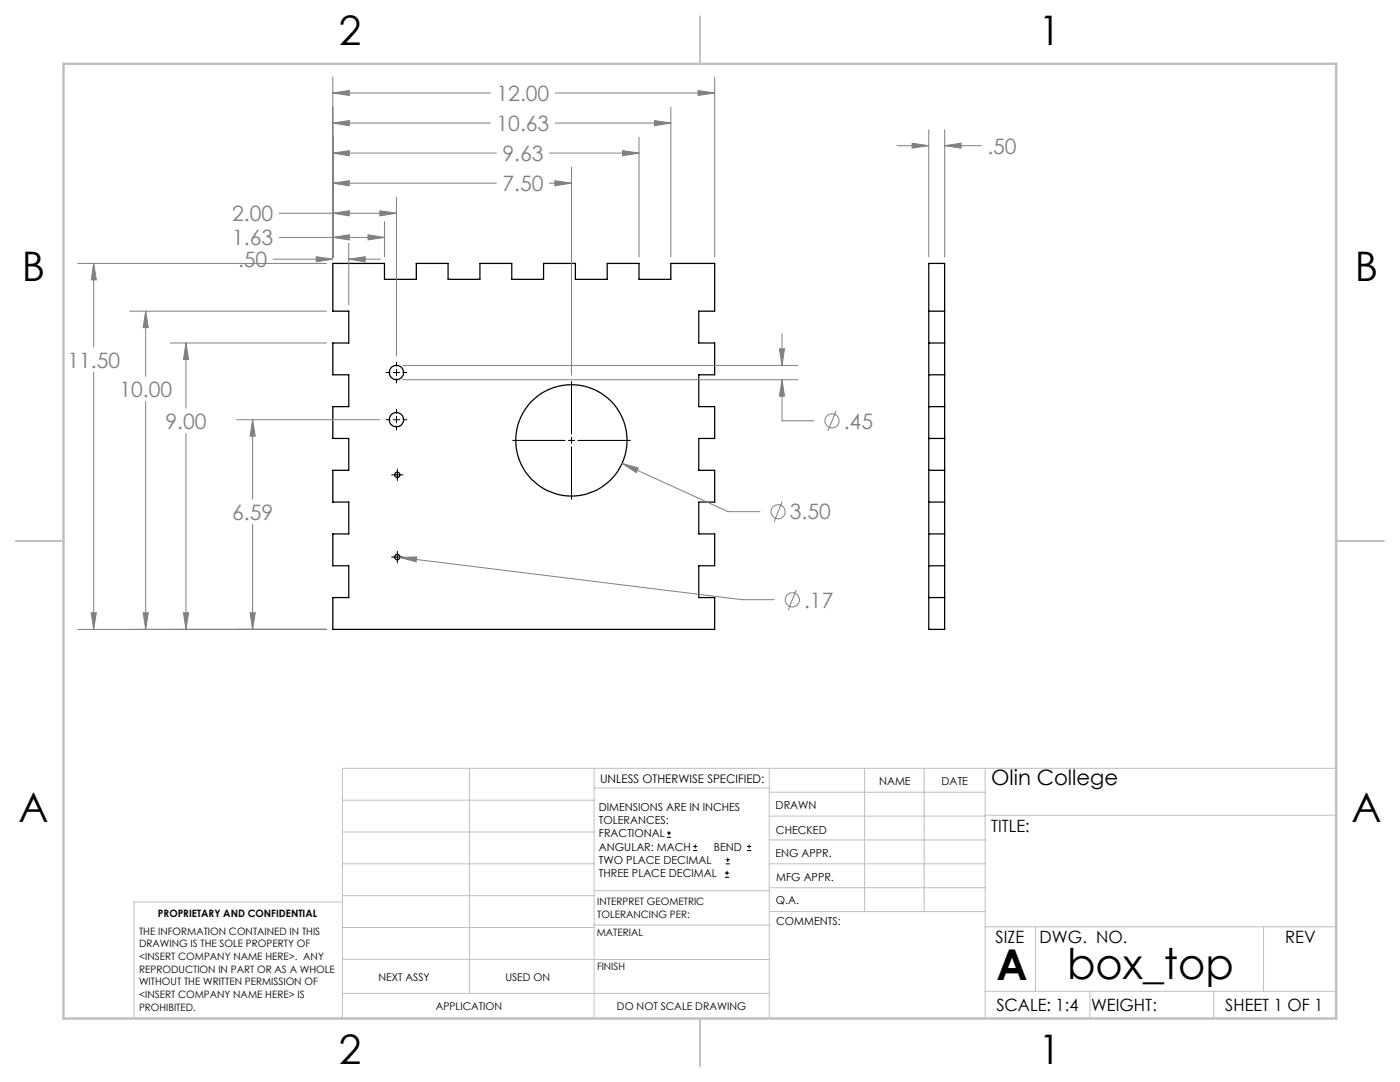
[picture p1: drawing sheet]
<svg xmlns="http://www.w3.org/2000/svg" width="279mm" height="216mm" viewBox="0 0 279 216" stroke-linecap="round" stroke-linejoin="round" font-family="sans-serif">
<g fill="none" stroke="#000" stroke-width=".25">
<path d="M66.4 52.6h10.3v3.1h6.4v-3.1h6.3v3.1h6.4v-3.1h6.3v3.1h6.4v-3.1h6.3v3.1h6.4v-3.1h6.3v3.1h6.4v-3.1h8.7v9.5h-3.1v6.3h3.1v6.4h-3.1v6.3h3.1v6.4h-3.1v6.3h3.1v6.4h-3.1v6.3h3.1v6.4h-3.1v6.3h3.1v6.4h-76.2v-6.4h3.2v-6.3h-3.2v-6.4h3.2v-6.3h-3.2v-6.4h3.2v-6.3h-3.2v-6.4h3.2v-6.3h-3.2v-6.4h3.2v-6.3h-3.2zM185.3 52.6h3.2v73h-3.2zM185.3 62.1h3.2M185.3 68.4h3.2M185.3 74.8h3.2M185.3 81.1h3.2M185.3 87.5h3.2M185.3 93.8h3.2M185.3 100.2h3.2M185.3 106.5h3.2M185.3 112.9h3.2M185.3 119.2h3.2"/>
<circle cx="79.1" cy="74.3" r="1.43"/>
<circle cx="79.1" cy="83.7" r="1.43"/>
<circle cx="79.3" cy="94.8" r=".53"/>
<circle cx="114" cy="87.9" r="11.1"/>
<circle cx="79.3" cy="111.2" r=".53"/>
</g>
<g fill="none" stroke="#808080" stroke-width=".2">
<path d="M66.4 18.6l3.3-.5v.9zM66.4 15.4v35.9M66.4 18.6h31.5M110.8 18.6h31.8M139.3 18.1l3.3 .5-3.3 .4zM142.6 15.4v35.9M66.4 24.6l3.3-.5v1zM66.4 30.6l3.3-.5v1zM66.4 36.5l3.3-.4v1zM66.4 24.6h31.5M66.4 30.6h32.7M66.4 36.5h32.7"/>
<path d="M79.1 39.4v31.6M109.6 30.6h17.9M109.6 36.5h4.5M110.7 36.1l3.4 .4-3.4 .6zM110.8 24.6h23.1M114.1 33.4v41.5M124.2 30.1l3.3 .5-3.3 .5zM127.5 27.4v23.9M130.6 24.1l3.3 .5-3.3 .5zM133.9 21.4v29.9M179 29.1h6.3M182 28.6l3.3 .5-3.3 .5z"/>
<path d="M185.3 25.9v25.4M188.5 29.1l3.3-.5v1zM188.5 25.9v25.4M188.5 29.1h7.4M15.5 52.6h49.7M18.7 52.6l.5 3.2h-1zM18.7 52.6v16.7M54.5 51.7h11.9M55.7 42.5h23.4M55.7 47.4h21M63.1 51.2l3.3 .5-3.3 .5zM66.4 42.5l3.3-.4v1z"/>
<path d="M66.4 47.4l3.3-.6v1.1zM69.6 51.7l3.3-.5v1zM69.6 48.5v12.3M69.6 51.7h6.4M73.4 46.8l3.3 .6-3.3 .5zM75.8 42.1l3.3 .4-3.3 .6zM76.7 44.2v7.1M18.7 74.3v51.3M25.9 62.1h39.3M29.1 62.1l.5 3.3h-1zM29.1 62.1v13M33.9 68.4h31.3"/>
<path d="M37.1 68.4l.5 3.3h-1zM37.1 68.4v13M80.4 72.9h78.8M80.4 75.8h78.8M155.5 69.6h1.1l-.5 3.3zM156.1 75.8l.5 3.3h-1.1zM156.1 75.8v8.2h6.3M156.1 66.6v6.3M29.1 80.1v45.5M37.1 86.5v39.1M47.2 83.7h28.6M50.4 83.7l.5 3.3h-1z"/>
<path d="M50.4 83.7v15.9M124.1 92.5l3.3 .9-.4 .9zM124.1 92.5l21.2 9.6h6.4M166.9 82l-1.7 4M50.4 104.6v21M79.8 111.2l3.3-.1-.1 1zM79.8 111.2l68.3 8.5h6.4M156.1 100.1l-1.6 4M158.9 117.7l-1.6 4M15.5 125.6h49.7M18.2 122.3h1l-.5 3.3zM28.6 122.3h1l-.5 3.3z"/>
<path d="M36.6 122.3h1l-.5 3.3zM49.9 122.3h1l-.5 3.3z"/>
<circle cx="166.1" cy="84" r="1.41"/>
<circle cx="155.3" cy="102.1" r="1.41"/>
<circle cx="158.1" cy="119.7" r="1.41"/>
</g>
<g fill="none" stroke="#000" stroke-width=".2">
<path d="M77 74.3h.9M78.5 74.3h1.3M79.1 72.3v.8M79.1 73.7v1.3M79.1 75.6v.8M80.4 74.3h.8M114.1 76.1v10.5M77 83.7h.9M78.1 94.8h2.3M78.5 83.7h1.3M79.1 81.7v.8M79.1 83.1v1.3"/>
<path d="M79.1 85v.8M79.3 93.6v2.3M80.4 83.7h.8M102.3 87.9h10.5M113.4 87.9h1.3M114.1 87.2v1.3M114.1 89.1v10.5M115.3 87.9h10.5M78.1 111.2h2.3M79.3 110v2.3M133.1 167.1h.8M133.1 166.2h.8"/>
<path d="M133.5 165.8v.9M138.3 169.7h.8M138.3 168.9h.8M138.7 168.5v.8M144.7 175h.8M144.7 174.2h.8M144.8 172.4h.9M144.8 171.6h.9M145.1 173.8v.8M145.2 171.1v.9M149.1 169.7h.8M149.1 168.9h.8"/>
<path d="M149.5 168.5v.8"/>
</g>
<g fill="none" stroke="#c0c0c0" stroke-width=".2">
<path d="M68.3 159.7h50.3M93.7 153.3v44.9M118.6 153.3v49.9M118.6 157.2h34.9M153.5 153.3v49.9M153.5 158.1h43.1M172.5 153.3v28.6M184.4 153.3v28.6M196.6 153.3v49.9M266.7 153.3h-198.4v49.9M68.3 178.7h50.3M68.3 172.4h50.3"/>
<path d="M68.3 166h50.3M68.3 180h-41.6v23.2M118.6 177.7h35M153.5 167.6h43.1M153.5 162.8h43.1M153.5 172.4h43.1M153.5 177.1h43.1M196.6 162.7h70.1M68.3 198.2h85.2M68.3 191.4l85.2 .1M68.3 185.1h50.3M118.6 184.6h35"/>
<path d="M153.6 181.9h43M196.6 197.8h70.1M196.6 184.9h70.1M206.7 184.9v12.9M217.5 197.8v5.4M242.2 197.8v5.4M252.2 184.9v12.9"/>
</g>
<path d="M139.7 3.2v9.5M3.1 107.9h9.6M266.7 107.9h9.5M139.7 203.2v9.6" fill="none" stroke="#c0c0c0" stroke-width=".25"/>
<path d="M12.7 12.7h254v190.5h-254z" fill="none" stroke="#c0c0c0" stroke-width=".5"/>
<path d="M66.4 18.6l3.3-.5v.9zM139.3 18.1l3.3 .5-3.3 .4zM66.4 24.6l3.3-.5v1zM130.6 24.1l3.3 .5-3.3 .5zM66.4 30.6l3.3-.5v1zM124.2 30.1l3.3 .5-3.3 .5zM66.4 36.5l3.3-.4v1zM110.7 36.1l3.4 .4-3.4 .6zM66.4 42.5l3.3-.4v1zM75.8 42.1l3.3 .4-3.3 .6zM66.4 47.4l3.3-.6v1.1zM73.4 46.8l3.3 .6-3.3 .5zM63.1 51.2l3.3 .5-3.3 .5zM69.6 51.7l3.3-.5v1zM18.7 52.6l.5 3.2h-1zM18.2 122.3h1l-.5 3.3zM29.1 62.1l.5 3.3h-1zM28.6 122.3h1l-.5 3.3zM37.1 68.4l.5 3.3h-1zM36.6 122.3h1l-.5 3.3zM50.4 83.7l.5 3.3h-1zM49.9 122.3h1l-.5 3.3zM124.1 92.5l2.9 1.8 .4-.9zM155.5 69.6h1.1l-.5 3.3zM156.1 75.8l.5 3.3h-1.1zM79.8 111.2l3.2 .9 .1-1zM182 28.6l3.3 .5-3.3 .5zM188.5 29.1l3.3-.5v1z" fill="#808080"/>
<g font-size="8.5">
<text x="198.9" y="195.5">A</text>
<text x="213" y="195.4">box_top</text>
</g>
<g font-size="8.1">
<text x="67.6" y="8.9">2</text>
<text x="207.3" y="8.9">1</text>
<text x="4.4" y="56.2">B</text>
<text x="270.4" y="56.2">B</text>
<text x="3.7" y="164.1">A</text>
<text x="269.7" y="164.1">A</text>
<text x="67.6" y="212.4">2</text>
<text x="207.3" y="212.4">1</text>
</g>
<g font-size="4.2" fill="#808080">
<text x="99.1" y="20.1">12.00</text>
<text x="99.1" y="26.1">10.63</text>
<text x="100.3" y="32.1">9.63</text>
<text x="197" y="30.7">.50</text>
<text x="100.3" y="38.1">7.50</text>
<text x="46.3" y="44.1">2.00</text>
<text x="46.3" y="48.9">1.63</text>
<text x="47.5" y="53.3">.50</text>
<text x="13.4" y="73.4">11.50</text>
<text x="23.8" y="79.2">10.00</text>
<text x="33" y="85.5">9.00</text>
<text x="168.4" y="85.5">.45</text>
<text x="46.3" y="103.7">6.59</text>
<text x="157.6" y="103.6">3.50</text>
<text x="160.5" y="121.2">.17</text>
</g>
<text font-size="4.2" x="197.8" y="156.7">Olin College</text>
<g font-size="3.4">
<text x="197.8" y="166">TITLE:</text>
<text x="198.7" y="188.1">SIZE</text>
<text x="207.5" y="188.1">DWG. NO.</text>
<text x="256.5" y="188.2">REV</text>
<text x="198.8" y="201.7">SCALE: 1:4</text>
<text x="217.7" y="201.8">WEIGHT:</text>
<text x="244.5" y="201.7">SHEET 1 OF 1</text>
</g>
<text font-size="2.4" x="119.8" y="156.2">UNLESS OTHERWISE SPECIFIED:</text>
<g font-size="2.2">
<text x="119.5" y="161.8">DIMENSIONS ARE IN INCHES</text>
<text x="154.8" y="161.4">DRAWN</text>
<text x="175.4" y="156.6">NAME</text>
<text x="187.9" y="156.7">DATE</text>
<text x="119.5" y="164.4">TOLERANCES:</text>
<text x="119.5" y="167.1">FRACTIONAL</text>
<text x="154.9" y="166.3">CHECKED</text>
<text x="119.5" y="169.7">ANGULAR: MACH</text>
<text x="119.5" y="172.4">TWO PLACE DECIMAL</text>
<text x="142.5" y="169.7">BEND</text>
<text x="154.8" y="171">ENG APPR.</text>
<text x="119.5" y="175">THREE PLACE DECIMAL</text>
<text x="154.9" y="175.7">MFG APPR.</text>
<text x="154.9" y="180.4">Q.A.</text>
<text x="154.9" y="184.6">COMMENTS:</text>
</g>
<g font-size="2.1">
<text x="75.5" y="195.7">NEXT ASSY</text>
<text x="100.9" y="195.7">USED ON</text>
<text x="86.9" y="201.5">APPLICATION</text>
<text x="123.1" y="201.6">DO NOT SCALE DRAWING</text>
</g>
<g font-size="2">
<text x="31.5" y="182.9">PROPRIETARY AND CONFIDENTIAL</text>
<text x="119.2" y="180.6">INTERPRET GEOMETRIC</text>
<text x="119.2" y="183.1">TOLERANCING PER:</text>
<text x="27.8" y="186.5">THE INFORMATION CONTAINED IN THIS</text>
<text x="27.8" y="189">DRAWING IS THE SOLE PROPERTY OF</text>
<text x="27.8" y="191.6">&lt;INSERT COMPANY NAME HERE&gt;. ANY</text>
<text x="119.1" y="186.7">MATERIAL</text>
<text x="27.8" y="194.1">REPRODUCTION IN PART OR AS A WHOLE</text>
<text x="27.8" y="196.6">WITHOUT THE WRITTEN PERMISSION OF</text>
<text x="119.1" y="193.5">FINISH</text>
<text x="27.8" y="199.1">&lt;INSERT COMPANY NAME HERE&gt; IS</text>
<text x="27.8" y="201.7">PROHIBITED.</text>
</g>
</svg>
